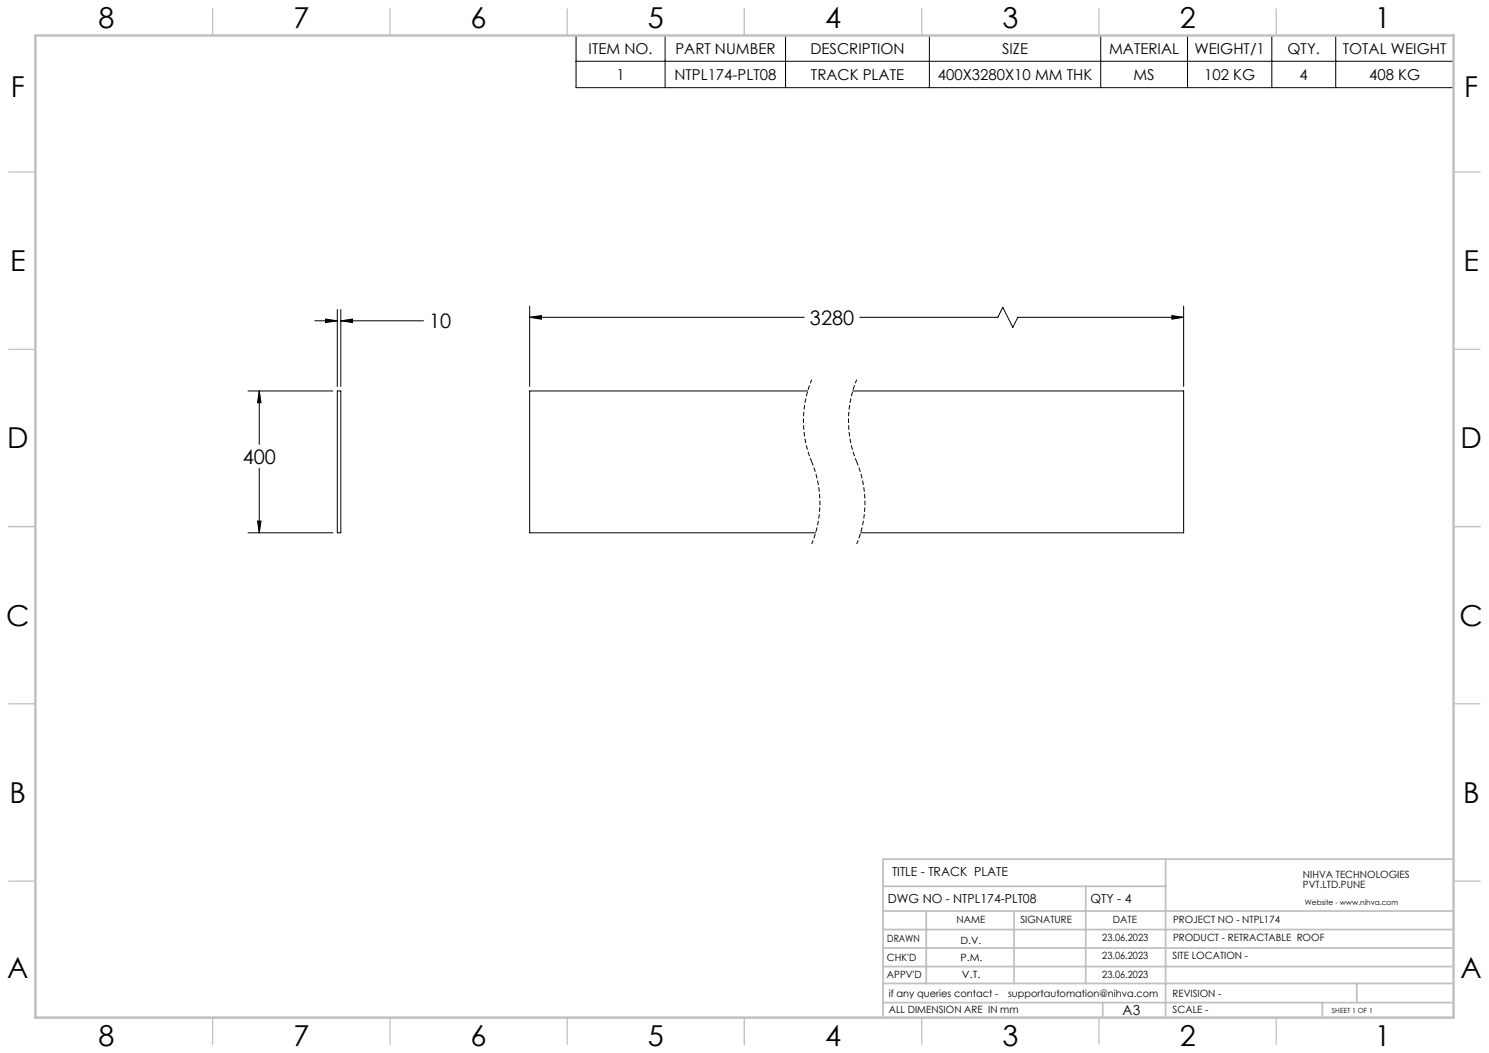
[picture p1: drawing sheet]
<svg xmlns="http://www.w3.org/2000/svg" width="420mm" height="297mm" viewBox="0 0 420 297" stroke-linecap="round" stroke-linejoin="round" font-family="sans-serif">
<path d="M229 107.1a30.1 30.1 0 0 0 0 23.2M241.7 107.1a30.1 30.1 0 0 0 0 23.2M229 130.3a30.1 30.1 0 0 1 0 23.1M241.7 130.3a30.1 30.1 0 0 1 0 23.1" fill="none" stroke="#000" stroke-width=".28" stroke-dasharray="1.3 .6" stroke-dashoffset=".2" stroke-linecap="butt"/>
<g fill="none" stroke="#000" stroke-width=".28">
<path d="M162.5 10h247.5v14.7h-247.5zM162.5 17.3h247.5M187.6 10v14.7M221.6 10v14.7M262.1 10v14.7M310.5 10v14.7M335 10v14.7M358.7 10v14.7M376.8 10v14.7M88.8 90.5h6.3M91.8 90l3.3 .5-3.3 .5zM95.1 87.3v21.7"/>
<path d="M96.1 90.5l3.3-.5v1zM96.1 87.3v21.7M96.1 90.5h23.4M149.4 89.5l3.3-.5v1zM149.4 86.3v22.7M149.4 89.5h77.5M242.5 89.5h38.9l1.5-2.8 2.8 5.6 1.4-2.8h46.8M330.6 89l3.3 .5-3.3 .5zM333.9 86.3v22.7M70 110.3h23.9M73.1 110.3l.5 3.3h-1zM73.1 110.3v15"/>
<path d="M95.1 110.3h1v40h-1zM227.8 110.3h-78.4v40h80.6M240.5 110.3h93.4v40h-91.2M73.1 132.1v18.2M70 150.3h23.9M72.6 147h1l-.5 3.3z"/>
</g>
<g fill="none" stroke="#c0c0c0" stroke-width=".35">
<path d="M60 2.5v7.5M110 2.5v7.5M160 2.5v7.5M210 2.5v7.5M260 2.5v7.5M310 2.5v7.5M360 2.5v7.5M2.5 48.5h7.5M410 48.5h7.5M2.5 98.5h7.5M410 98.5h7.5M2.5 148.5h7.5"/>
<path d="M410 148.5h7.5M2.5 198.5h7.5M410 198.5h7.5M2.5 248.5h7.5M410 248.5h7.5M60 287v7.5M110 287v7.5M160 287v7.5M210 287v7.5M260 287v7.5M310 287v7.5M360 287v7.5"/>
</g>
<g fill="none" stroke="#c0c0c0" stroke-width=".5">
<path d="M249.1 257h160.9M249.1 250h79.7M261.3 257v20.4M286 257v20.4M306.2 250v27.4M328.8 242.3v44.7M410 242.3h-160.9v44.7M249.1 272.6h160.9M249.1 267.4h160.9M249.1 262.2h160.9M249.1 277.4h160.9M382.7 277.4v5.4"/>
<path d="M249.1 282.8h160.9M311 282.8v4.2M373 282.8v4.2"/>
</g>
<path d="M10 10h400v277h-400z" fill="none" stroke="#c0c0c0" stroke-width=".7"/>
<path d="M330.6 89l3.3 .5-3.3 .5zM149.4 89.5l3.3-.5v1zM91.8 90l3.3 .5-3.3 .5zM96.1 90.5l3.3-.5v1zM73.1 110.3l.5 3.3h-1zM72.6 147h1l-.5 3.3z" fill="#000"/>
<g font-size="8.1">
<text x="27.8" y="8">8</text>
<text x="82.8" y="8">7</text>
<text x="132.8" y="8">6</text>
<text x="182.8" y="8">5</text>
<text x="232.8" y="8">4</text>
<text x="282.8" y="8">3</text>
<text x="332.8" y="8">2</text>
<text x="387.8" y="8">1</text>
<text x="3" y="27.2">F</text>
<text x="413" y="27.2">F</text>
<text x="2.8" y="76.5">E</text>
<text x="412.8" y="76.5">E</text>
<text x="2" y="126.5">D</text>
<text x="412" y="126.5">D</text>
<text x="1.7" y="176.5">C</text>
<text x="411.7" y="176.5">C</text>
<text x="2.7" y="226.5">B</text>
<text x="412.7" y="226.5">B</text>
<text x="2" y="275.7">A</text>
<text x="412" y="275.7">A</text>
<text x="27.8" y="295">8</text>
<text x="82.8" y="295">7</text>
<text x="132.8" y="295">6</text>
<text x="182.8" y="295">5</text>
<text x="232.8" y="295">4</text>
<text x="282.8" y="295">3</text>
<text x="332.8" y="295">2</text>
<text x="387.8" y="295">1</text>
</g>
<g font-size="5.6">
<text x="121" y="92.6">10</text>
<text x="228.5" y="91.6">3280</text>
<text x="68.5" y="130.8">400</text>
</g>
<g font-size="4.2">
<text x="166" y="15.2">ITEM NO.</text>
<text x="190.5" y="15.2">PART NUMBER</text>
<text x="228.6" y="15.2">DESCRIPTION</text>
<text x="282.6" y="15.2">SIZE</text>
<text x="312.9" y="15.2">MATERIAL</text>
<text x="336.9" y="15.2">WEIGHT/1</text>
<text x="363.2" y="15.2">QTY.</text>
<text x="378.8" y="15.2">TOTAL WEIGHT</text>
<text x="173.9" y="22.5">1</text>
<text x="190.2" y="22.5">NTPL174-PLT08</text>
<text x="228.7" y="22.5">TRACK PLATE</text>
<text x="264.5" y="22.5">400X3280X10 MM THK</text>
<text x="319.7" y="22.5">MS</text>
<text x="339.7" y="22.5">102 KG</text>
<text x="366.6" y="22.5">4</text>
<text x="386.2" y="22.5">408 KG</text>
</g>
<text font-size="3.9" x="316.7" y="286.4">A3</text>
<g font-size="3.5">
<text x="251.6" y="247.2">TITLE - TRACK PLATE</text>
<text x="250.4" y="254.8">DWG NO - NTPL174-PLT08</text>
<text x="307.6" y="254.8">QTY - 4</text>
</g>
<g font-size="2.8">
<text x="367.5" y="247.7">NIHVA TECHNOLOGIES</text>
<text x="367.5" y="250.5">PVT.LTD.PUNE</text>
<text x="269.8" y="260.4">NAME</text>
<text x="287.8" y="260.4">SIGNATURE</text>
<text x="313.9" y="260.5">DATE</text>
<text x="330.9" y="260.5">PROJECT NO - NTPL174</text>
<text x="250.3" y="265.7">DRAWN</text>
<text x="270.9" y="266.1">D.V.</text>
<text x="310.9" y="265.5">23.06.2023</text>
<text x="330.9" y="265.5">PRODUCT - RETRACTABLE ROOF</text>
<text x="250.2" y="271.1">CHK'D</text>
<text x="250.2" y="275.8">APPV'D</text>
<text x="270.9" y="271.1">P.M.</text>
<text x="271.3" y="275.8">V.T.</text>
<text x="310.9" y="270.6">23.06.2023</text>
<text x="310.9" y="275.7">23.06.2023</text>
<text x="330.7" y="270.6">SITE LOCATION -</text>
<text x="250.7" y="281.1">if any queries contact -</text>
<text x="284.3" y="281.1">supportautomation@nihva.com</text>
<text x="330.7" y="281.1">REVISION -</text>
<text x="250.7" y="285.6">ALL DIMENSION ARE IN mm</text>
<text x="330.7" y="285.6">SCALE -</text>
</g>
<text font-size="2.1" x="368.1" y="255.1">Website - www.nihva.com</text>
<text font-size="2" x="375.7" y="285.6">SHEET 1 OF 1</text>
</svg>
